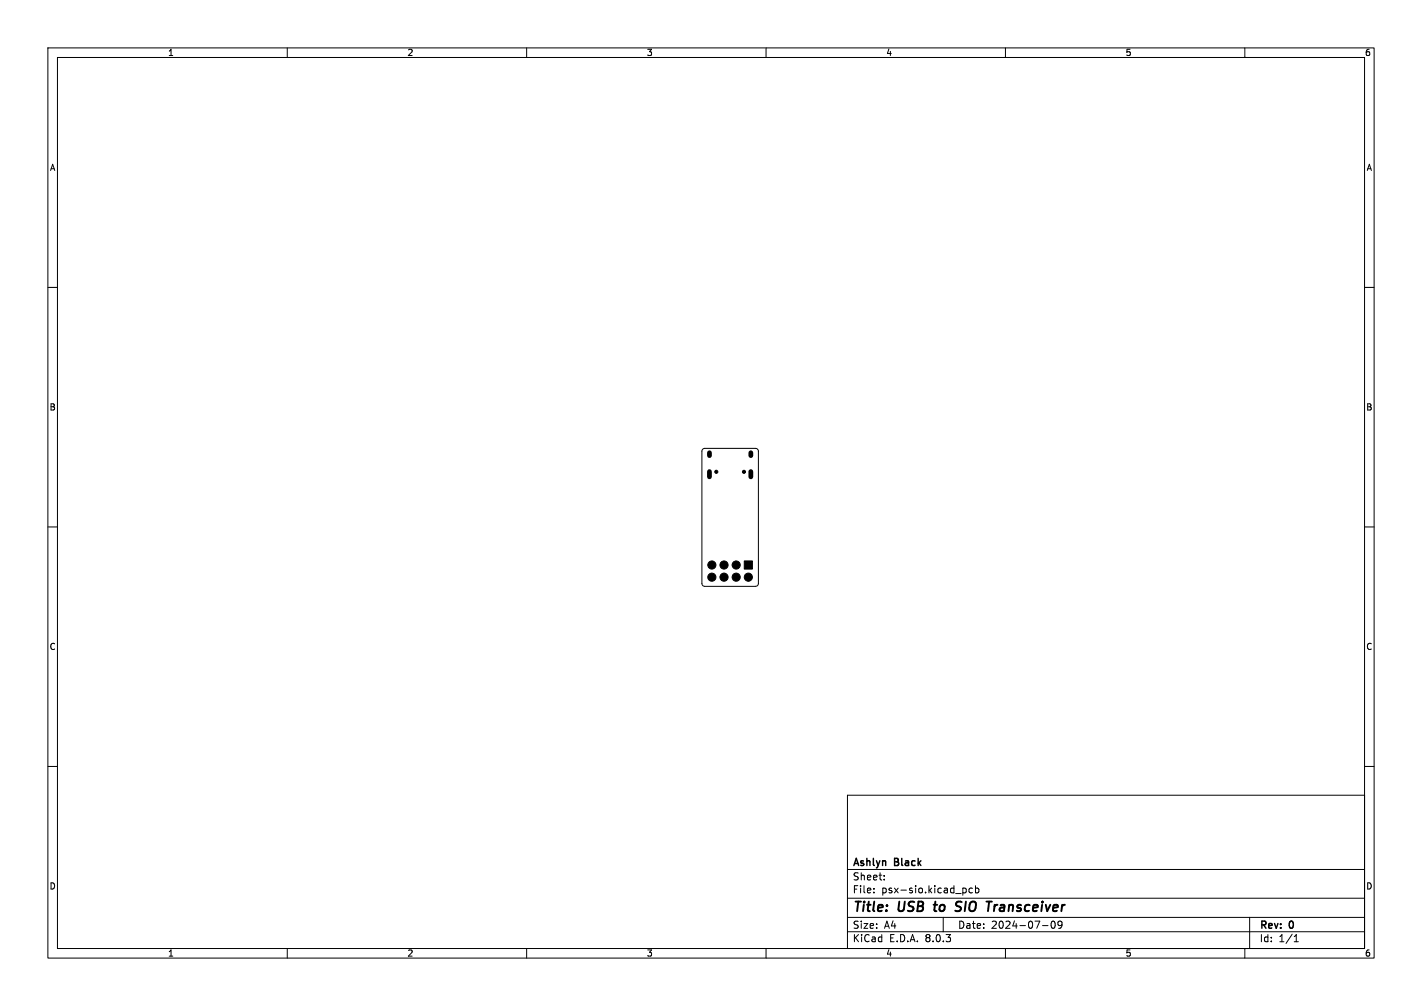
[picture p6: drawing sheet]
<svg xmlns="http://www.w3.org/2000/svg" width="297mm" height="210mm" viewBox="0 0 297 210" stroke-linecap="round" stroke-linejoin="round" font-family="sans-serif">
<g fill="none" stroke="#000" stroke-width=".21">
<path d="M10 10h277v190h-277zM12 12h273v186h-273zM60 10v2M110 10v2M160 10v2M210 10v2M260 10v2M10 60h2M285 60h2M146.8 93.8l.4-.2h10.6l.3 .1 .3 .3v27.8l-.1 .3-.3 .3h-10.8l-.3-.1-.3-.3v-27.8zM10 110h2M285 110h2"/>
<path d="M10 160h2M285 160h2M177 166h108v32h-108zM60 198v2M110 198v2M160 198v2M177 194.5h108M177 191.5h108M177 187.5h108M177 181.5h108M182.5 186.3v.1M182.5 185.5v.1"/>
<path d="M184.7 183.6v.1M184.7 182.8v.1M197 191.5v3M201.2 185.4h.3l.3 .3-.1 .6-.5 .1M203.1 185.5l-.4-.1-.3 .3 .1 .6h.6M203.7 185.5l.5-.1 .3 .3-.2 .6h-.6M203.7 184.9v1.5M210 198v2M217.7 193.2h1.2M219.7 192.4l.2-.1a.8 .8 0 0 1 .5 .7 .8 .8 0 0 1-.5 .8 1 1 0 0 1-.2-1.4zM221.8 192.9l-.3 .3h-.3l-.2-.3 .1-.5 .4-.1 .2 .1a.99 .99 0 0 1-.3 1.4h-.3M260 198v2"/>
<path d="M261 191.5v6.5M270.3 196.6h.9M270.3 195.5l.4-.4v1.5"/>
</g>
<path d="M195 188.9h.8M195.4 188.2l-.3 1.7 .3 .3M200.6 190a.85 .85 0 0 1-1.1 .1M200.6 188.2l-.7 .1-.2 .5 .1 .3 .8 .3M206 188.2h1.2M207.8 188.9l-.2 1.3M208.1 188.9l-.4 .4" fill="none" stroke="#000" stroke-width=".4"/>
<g fill="#000" stroke="#000" stroke-width=".21">
<path d="M155.5 117.1h1.7v1.7h-1.7z"/>
<circle cx="149.6" cy="98.5" r=".33"/>
<circle cx="155.4" cy="98.5" r=".33"/>
<circle cx="148.7" cy="117.9" r=".85"/>
<circle cx="151.2" cy="117.9" r=".85"/>
<circle cx="153.8" cy="117.9" r=".85"/>
<circle cx="148.7" cy="120.5" r=".85"/>
<circle cx="151.2" cy="120.5" r=".85"/>
<circle cx="153.8" cy="120.5" r=".85"/>
<circle cx="156.3" cy="120.5" r=".85"/>
</g>
<path d="M148.2 94.5v.6M148.2 98.4v1.1M156.8 94.5v.6M156.8 98.4v1.1" fill="none" stroke="#000" stroke-width="1"/>
<g font-size="2.8">
<text x="178" y="190.9">Title:</text>
<text x="187.7" y="190.9">USB</text>
<text x="196" y="190.9">to</text>
<text x="201.3" y="190.9">SIO</text>
<text x="208.5" y="190.9">Transceiver</text>
</g>
<g font-size="2.1">
<text x="178" y="184">Sheet:</text>
<text x="178" y="181.2">Ashlyn</text>
<text x="186.9" y="181.2">Black</text>
<text x="178" y="186.7">File:</text>
<text x="184.1" y="186.7">psx-sio.kicad_pcb</text>
<text x="178" y="196.9">KiCad</text>
<text x="178" y="194.1">Size:</text>
<text x="184.7" y="194.1">A4</text>
<text x="185.7" y="196.9">E.D.A.</text>
<text x="193.3" y="196.9">8.0.3</text>
<text x="200" y="194.1">Date:</text>
<text x="207" y="194.1">2024-07-09</text>
<text x="263" y="194.3">Rev:</text>
<text x="263" y="196.9">Id:</text>
<text x="267.1" y="196.9">1/1</text>
<text x="269.4" y="194.3">0</text>
</g>
<g font-size="1.8">
<text x="35" y="11.9">1</text>
<text x="85" y="11.9">2</text>
<text x="135" y="11.9">3</text>
<text x="185" y="11.9">4</text>
<text x="235" y="11.9">5</text>
<text x="285" y="11.9">6</text>
<text x="10.3" y="35.9">A</text>
<text x="285.4" y="35.9">A</text>
<text x="10.3" y="85.9">B</text>
<text x="285.3" y="85.9">B</text>
<text x="10.3" y="135.9">C</text>
<text x="285.3" y="135.9">C</text>
<text x="10.3" y="185.9">D</text>
<text x="285.3" y="185.9">D</text>
<text x="35" y="199.9">1</text>
<text x="85" y="199.9">2</text>
<text x="135" y="199.9">3</text>
<text x="185" y="199.9">4</text>
<text x="235" y="199.9">5</text>
<text x="285" y="199.9">6</text>
</g>
</svg>
